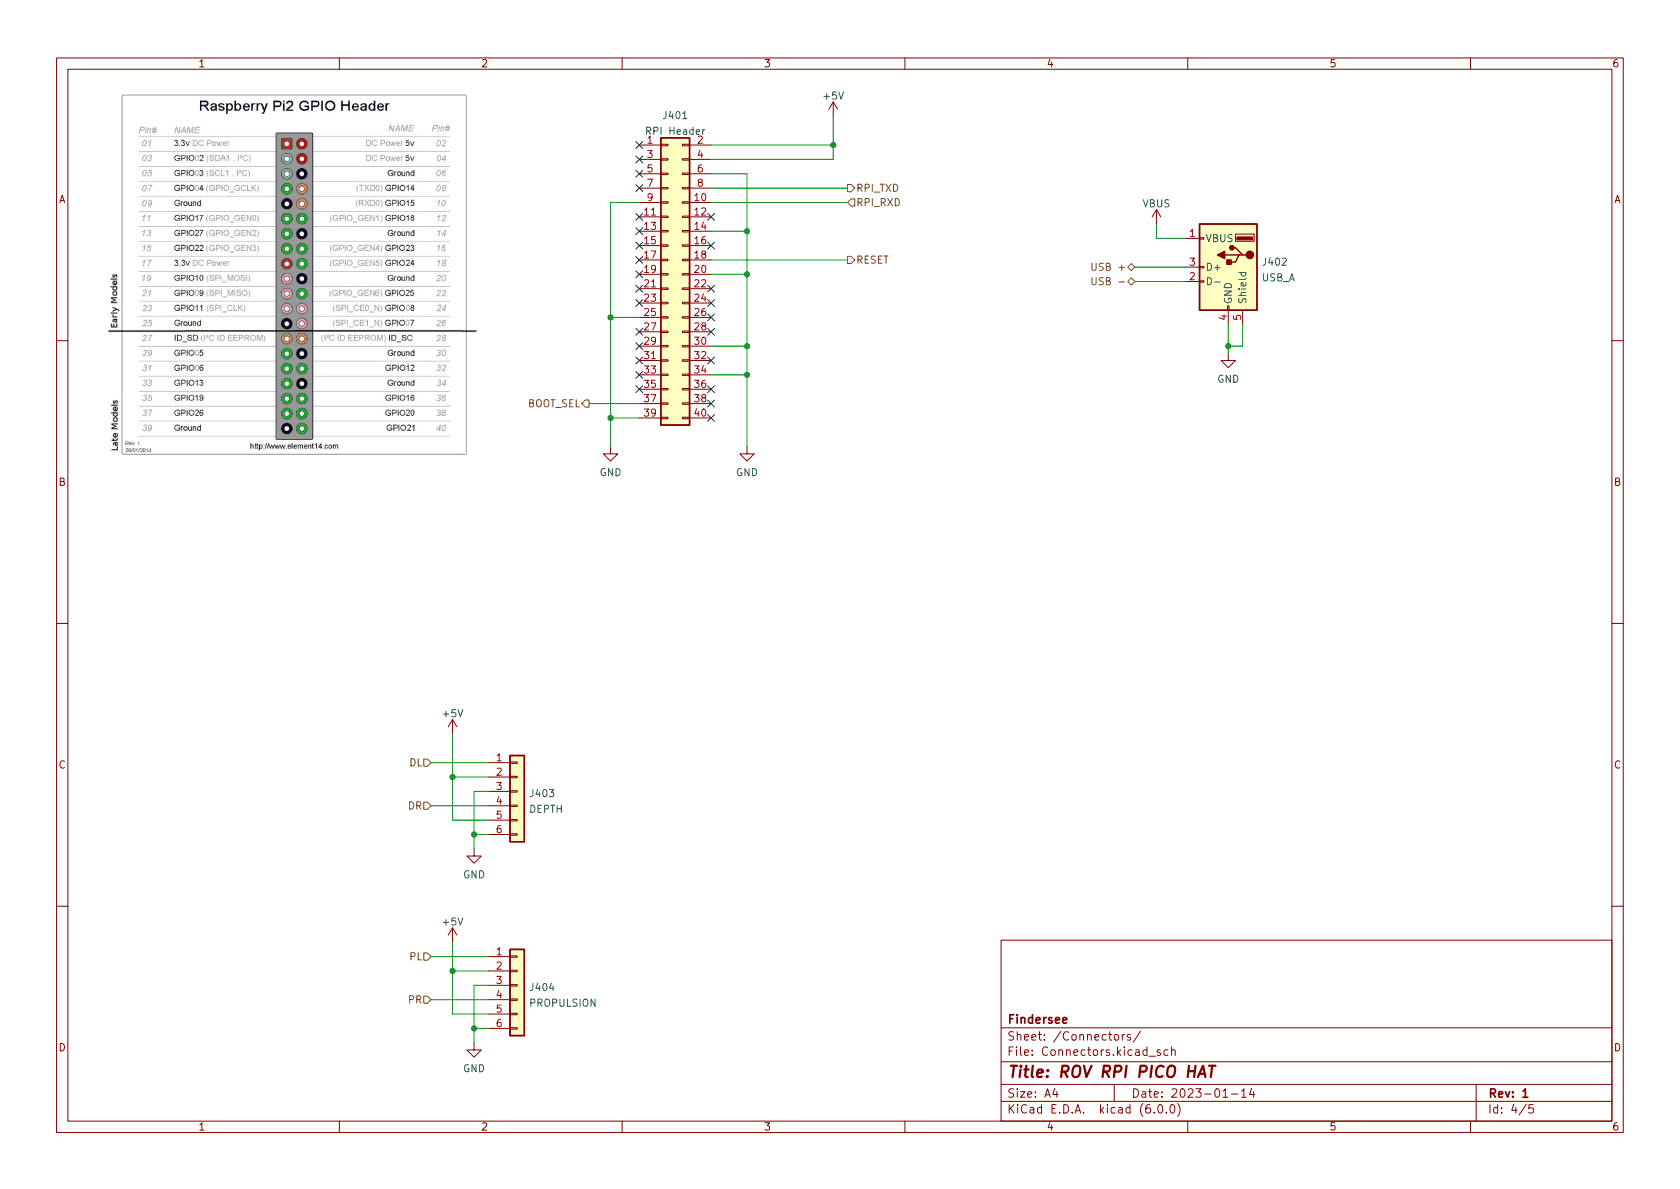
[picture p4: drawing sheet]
(kicad_sch (version 20211123) (generator eeschema)

 (paper "A4")

 (title_block
  (title "ROV RPI PICO HAT")
  (date "2023-01-14")
  (rev "1")
  (company "Findersee"))

 (lib_symbols
  (symbol "Connector:USB_A" (pin_names (offset 1.016)) (in_bom yes) (on_board yes)
   (property "Reference" "J" (id 0) (at -5.08 11.43 0) (effects (font (size 1.27 1.27)) (justify left)))
   (property "Value" "USB_A" (id 1) (at -5.08 8.89 0) (effects (font (size 1.27 1.27)) (justify left)))
   (property "Footprint" "" (id 2) (at 3.81 -1.27 0) (effects (font (size 1.27 1.27)) hide))
   (property "Datasheet" " ~" (id 3) (at 3.81 -1.27 0) (effects (font (size 1.27 1.27)) hide))
   (symbol "USB_A_0_1"
    (rectangle (start -5.08 -7.62) (end 5.08 7.62) (stroke (width 0.254) (type default) (color 0 0 0 0)) (fill (type background)))
    (circle (center -3.81 2.159) (radius 0.635) (stroke (width 0.254) (type default) (color 0 0 0 0)) (fill (type outline)))
    (rectangle (start -1.524 4.826) (end -4.318 5.334) (stroke (width 0) (type default) (color 0 0 0 0)) (fill (type outline)))
    (rectangle (start -1.27 4.572) (end -4.572 5.842) (stroke (width 0) (type default) (color 0 0 0 0)) (fill (type none)))
    (circle (center -0.635 3.429) (radius 0.381) (stroke (width 0.254) (type default) (color 0 0 0 0)) (fill (type outline)))
    (rectangle (start -0.127 -7.62) (end 0.127 -6.858) (stroke (width 0) (type default) (color 0 0 0 0)) (fill (type none)))
    (polyline (pts (xy -3.175 2.159) (xy -2.54 2.159) (xy -1.27 3.429) (xy -0.635 3.429)) (stroke (width 0.254) (type default) (color 0 0 0 0)) (fill (type none)))
    (polyline (pts (xy -2.54 2.159) (xy -1.905 2.159) (xy -1.27 0.889) (xy 0 0.889)) (stroke (width 0.254) (type default) (color 0 0 0 0)) (fill (type none)))
    (polyline (pts (xy 0.635 2.794) (xy 0.635 1.524) (xy 1.905 2.159) (xy 0.635 2.794)) (stroke (width 0.254) (type default) (color 0 0 0 0)) (fill (type outline)))
    (rectangle (start 0.254 1.27) (end -0.508 0.508) (stroke (width 0.254) (type default) (color 0 0 0 0)) (fill (type outline)))
    (rectangle (start 5.08 -2.667) (end 4.318 -2.413) (stroke (width 0) (type default) (color 0 0 0 0)) (fill (type none)))
    (rectangle (start 5.08 -0.127) (end 4.318 0.127) (stroke (width 0) (type default) (color 0 0 0 0)) (fill (type none)))
    (rectangle (start 5.08 4.953) (end 4.318 5.207) (stroke (width 0) (type default) (color 0 0 0 0)) (fill (type none))))
   (symbol "USB_A_1_1"
    (polyline (pts (xy -1.905 2.159) (xy 0.635 2.159)) (stroke (width 0.254) (type default) (color 0 0 0 0)) (fill (type none)))
    (pin power_in line (at 7.62 5.08 180) (length 2.54) (name "VBUS" (effects (font (size 1.27 1.27)))) (number "1" (effects (font (size 1.27 1.27)))))
    (pin bidirectional line (at 7.62 -2.54 180) (length 2.54) (name "D-" (effects (font (size 1.27 1.27)))) (number "2" (effects (font (size 1.27 1.27)))))
    (pin bidirectional line (at 7.62 0 180) (length 2.54) (name "D+" (effects (font (size 1.27 1.27)))) (number "3" (effects (font (size 1.27 1.27)))))
    (pin power_in line (at 0 -10.16 90) (length 2.54) (name "GND" (effects (font (size 1.27 1.27)))) (number "4" (effects (font (size 1.27 1.27)))))
    (pin passive line (at -2.54 -10.16 90) (length 2.54) (name "Shield" (effects (font (size 1.27 1.27)))) (number "5" (effects (font (size 1.27 1.27)))))))
  (symbol "Connector_Generic:Conn_01x06" (pin_names (offset 1.016) hide) (in_bom yes) (on_board yes)
   (property "Reference" "J" (id 0) (at 0 7.62 0) (effects (font (size 1.27 1.27))))
   (property "Value" "Conn_01x06" (id 1) (at 0 -10.16 0) (effects (font (size 1.27 1.27))))
   (property "Footprint" "" (id 2) (at 0 0 0) (effects (font (size 1.27 1.27)) hide))
   (property "Datasheet" "~" (id 3) (at 0 0 0) (effects (font (size 1.27 1.27)) hide))
   (symbol "Conn_01x06_1_1"
    (rectangle (start -1.27 -7.493) (end 0 -7.747) (stroke (width 0.1524) (type default) (color 0 0 0 0)) (fill (type none)))
    (rectangle (start -1.27 -4.953) (end 0 -5.207) (stroke (width 0.1524) (type default) (color 0 0 0 0)) (fill (type none)))
    (rectangle (start -1.27 -2.413) (end 0 -2.667) (stroke (width 0.1524) (type default) (color 0 0 0 0)) (fill (type none)))
    (rectangle (start -1.27 0.127) (end 0 -0.127) (stroke (width 0.1524) (type default) (color 0 0 0 0)) (fill (type none)))
    (rectangle (start -1.27 2.667) (end 0 2.413) (stroke (width 0.1524) (type default) (color 0 0 0 0)) (fill (type none)))
    (rectangle (start -1.27 5.207) (end 0 4.953) (stroke (width 0.1524) (type default) (color 0 0 0 0)) (fill (type none)))
    (rectangle (start -1.27 6.35) (end 1.27 -8.89) (stroke (width 0.254) (type default) (color 0 0 0 0)) (fill (type background)))
    (pin passive line (at -5.08 5.08 0) (length 3.81) (name "Pin_1" (effects (font (size 1.27 1.27)))) (number "1" (effects (font (size 1.27 1.27)))))
    (pin passive line (at -5.08 2.54 0) (length 3.81) (name "Pin_2" (effects (font (size 1.27 1.27)))) (number "2" (effects (font (size 1.27 1.27)))))
    (pin passive line (at -5.08 0 0) (length 3.81) (name "Pin_3" (effects (font (size 1.27 1.27)))) (number "3" (effects (font (size 1.27 1.27)))))
    (pin passive line (at -5.08 -2.54 0) (length 3.81) (name "Pin_4" (effects (font (size 1.27 1.27)))) (number "4" (effects (font (size 1.27 1.27)))))
    (pin passive line (at -5.08 -5.08 0) (length 3.81) (name "Pin_5" (effects (font (size 1.27 1.27)))) (number "5" (effects (font (size 1.27 1.27)))))
    (pin passive line (at -5.08 -7.62 0) (length 3.81) (name "Pin_6" (effects (font (size 1.27 1.27)))) (number "6" (effects (font (size 1.27 1.27)))))))
  (symbol "Connector_Generic:Conn_02x20_Odd_Even" (pin_names (offset 1.016) hide) (in_bom yes) (on_board yes)
   (property "Reference" "J" (id 0) (at 1.27 25.4 0) (effects (font (size 1.27 1.27))))
   (property "Value" "Conn_02x20_Odd_Even" (id 1) (at 1.27 -27.94 0) (effects (font (size 1.27 1.27))))
   (property "Footprint" "" (id 2) (at 0 0 0) (effects (font (size 1.27 1.27)) hide))
   (property "Datasheet" "~" (id 3) (at 0 0 0) (effects (font (size 1.27 1.27)) hide))
   (symbol "Conn_02x20_Odd_Even_1_1"
    (rectangle (start -1.27 -25.273) (end 0 -25.527) (stroke (width 0.1524) (type default) (color 0 0 0 0)) (fill (type none)))
    (rectangle (start -1.27 -22.733) (end 0 -22.987) (stroke (width 0.1524) (type default) (color 0 0 0 0)) (fill (type none)))
    (rectangle (start -1.27 -20.193) (end 0 -20.447) (stroke (width 0.1524) (type default) (color 0 0 0 0)) (fill (type none)))
    (rectangle (start -1.27 -17.653) (end 0 -17.907) (stroke (width 0.1524) (type default) (color 0 0 0 0)) (fill (type none)))
    (rectangle (start -1.27 -15.113) (end 0 -15.367) (stroke (width 0.1524) (type default) (color 0 0 0 0)) (fill (type none)))
    (rectangle (start -1.27 -12.573) (end 0 -12.827) (stroke (width 0.1524) (type default) (color 0 0 0 0)) (fill (type none)))
    (rectangle (start -1.27 -10.033) (end 0 -10.287) (stroke (width 0.1524) (type default) (color 0 0 0 0)) (fill (type none)))
    (rectangle (start -1.27 -7.493) (end 0 -7.747) (stroke (width 0.1524) (type default) (color 0 0 0 0)) (fill (type none)))
    (rectangle (start -1.27 -4.953) (end 0 -5.207) (stroke (width 0.1524) (type default) (color 0 0 0 0)) (fill (type none)))
    (rectangle (start -1.27 -2.413) (end 0 -2.667) (stroke (width 0.1524) (type default) (color 0 0 0 0)) (fill (type none)))
    (rectangle (start -1.27 0.127) (end 0 -0.127) (stroke (width 0.1524) (type default) (color 0 0 0 0)) (fill (type none)))
    (rectangle (start -1.27 2.667) (end 0 2.413) (stroke (width 0.1524) (type default) (color 0 0 0 0)) (fill (type none)))
    (rectangle (start -1.27 5.207) (end 0 4.953) (stroke (width 0.1524) (type default) (color 0 0 0 0)) (fill (type none)))
    (rectangle (start -1.27 7.747) (end 0 7.493) (stroke (width 0.1524) (type default) (color 0 0 0 0)) (fill (type none)))
    (rectangle (start -1.27 10.287) (end 0 10.033) (stroke (width 0.1524) (type default) (color 0 0 0 0)) (fill (type none)))
    (rectangle (start -1.27 12.827) (end 0 12.573) (stroke (width 0.1524) (type default) (color 0 0 0 0)) (fill (type none)))
    (rectangle (start -1.27 15.367) (end 0 15.113) (stroke (width 0.1524) (type default) (color 0 0 0 0)) (fill (type none)))
    (rectangle (start -1.27 17.907) (end 0 17.653) (stroke (width 0.1524) (type default) (color 0 0 0 0)) (fill (type none)))
    (rectangle (start -1.27 20.447) (end 0 20.193) (stroke (width 0.1524) (type default) (color 0 0 0 0)) (fill (type none)))
    (rectangle (start -1.27 22.987) (end 0 22.733) (stroke (width 0.1524) (type default) (color 0 0 0 0)) (fill (type none)))
    (rectangle (start -1.27 24.13) (end 3.81 -26.67) (stroke (width 0.254) (type default) (color 0 0 0 0)) (fill (type background)))
    (rectangle (start 3.81 -25.273) (end 2.54 -25.527) (stroke (width 0.1524) (type default) (color 0 0 0 0)) (fill (type none)))
    (rectangle (start 3.81 -22.733) (end 2.54 -22.987) (stroke (width 0.1524) (type default) (color 0 0 0 0)) (fill (type none)))
    (rectangle (start 3.81 -20.193) (end 2.54 -20.447) (stroke (width 0.1524) (type default) (color 0 0 0 0)) (fill (type none)))
    (rectangle (start 3.81 -17.653) (end 2.54 -17.907) (stroke (width 0.1524) (type default) (color 0 0 0 0)) (fill (type none)))
    (rectangle (start 3.81 -15.113) (end 2.54 -15.367) (stroke (width 0.1524) (type default) (color 0 0 0 0)) (fill (type none)))
    (rectangle (start 3.81 -12.573) (end 2.54 -12.827) (stroke (width 0.1524) (type default) (color 0 0 0 0)) (fill (type none)))
    (rectangle (start 3.81 -10.033) (end 2.54 -10.287) (stroke (width 0.1524) (type default) (color 0 0 0 0)) (fill (type none)))
    (rectangle (start 3.81 -7.493) (end 2.54 -7.747) (stroke (width 0.1524) (type default) (color 0 0 0 0)) (fill (type none)))
    (rectangle (start 3.81 -4.953) (end 2.54 -5.207) (stroke (width 0.1524) (type default) (color 0 0 0 0)) (fill (type none)))
    (rectangle (start 3.81 -2.413) (end 2.54 -2.667) (stroke (width 0.1524) (type default) (color 0 0 0 0)) (fill (type none)))
    (rectangle (start 3.81 0.127) (end 2.54 -0.127) (stroke (width 0.1524) (type default) (color 0 0 0 0)) (fill (type none)))
    (rectangle (start 3.81 2.667) (end 2.54 2.413) (stroke (width 0.1524) (type default) (color 0 0 0 0)) (fill (type none)))
    (rectangle (start 3.81 5.207) (end 2.54 4.953) (stroke (width 0.1524) (type default) (color 0 0 0 0)) (fill (type none)))
    (rectangle (start 3.81 7.747) (end 2.54 7.493) (stroke (width 0.1524) (type default) (color 0 0 0 0)) (fill (type none)))
    (rectangle (start 3.81 10.287) (end 2.54 10.033) (stroke (width 0.1524) (type default) (color 0 0 0 0)) (fill (type none)))
    (rectangle (start 3.81 12.827) (end 2.54 12.573) (stroke (width 0.1524) (type default) (color 0 0 0 0)) (fill (type none)))
    (rectangle (start 3.81 15.367) (end 2.54 15.113) (stroke (width 0.1524) (type default) (color 0 0 0 0)) (fill (type none)))
    (rectangle (start 3.81 17.907) (end 2.54 17.653) (stroke (width 0.1524) (type default) (color 0 0 0 0)) (fill (type none)))
    (rectangle (start 3.81 20.447) (end 2.54 20.193) (stroke (width 0.1524) (type default) (color 0 0 0 0)) (fill (type none)))
    (rectangle (start 3.81 22.987) (end 2.54 22.733) (stroke (width 0.1524) (type default) (color 0 0 0 0)) (fill (type none)))
    (pin passive line (at -5.08 22.86 0) (length 3.81) (name "Pin_1" (effects (font (size 1.27 1.27)))) (number "1" (effects (font (size 1.27 1.27)))))
    (pin passive line (at 7.62 12.7 180) (length 3.81) (name "Pin_10" (effects (font (size 1.27 1.27)))) (number "10" (effects (font (size 1.27 1.27)))))
    (pin passive line (at -5.08 10.16 0) (length 3.81) (name "Pin_11" (effects (font (size 1.27 1.27)))) (number "11" (effects (font (size 1.27 1.27)))))
    (pin passive line (at 7.62 10.16 180) (length 3.81) (name "Pin_12" (effects (font (size 1.27 1.27)))) (number "12" (effects (font (size 1.27 1.27)))))
    (pin passive line (at -5.08 7.62 0) (length 3.81) (name "Pin_13" (effects (font (size 1.27 1.27)))) (number "13" (effects (font (size 1.27 1.27)))))
    (pin passive line (at 7.62 7.62 180) (length 3.81) (name "Pin_14" (effects (font (size 1.27 1.27)))) (number "14" (effects (font (size 1.27 1.27)))))
    (pin passive line (at -5.08 5.08 0) (length 3.81) (name "Pin_15" (effects (font (size 1.27 1.27)))) (number "15" (effects (font (size 1.27 1.27)))))
    (pin passive line (at 7.62 5.08 180) (length 3.81) (name "Pin_16" (effects (font (size 1.27 1.27)))) (number "16" (effects (font (size 1.27 1.27)))))
    (pin passive line (at -5.08 2.54 0) (length 3.81) (name "Pin_17" (effects (font (size 1.27 1.27)))) (number "17" (effects (font (size 1.27 1.27)))))
    (pin passive line (at 7.62 2.54 180) (length 3.81) (name "Pin_18" (effects (font (size 1.27 1.27)))) (number "18" (effects (font (size 1.27 1.27)))))
    (pin passive line (at -5.08 0 0) (length 3.81) (name "Pin_19" (effects (font (size 1.27 1.27)))) (number "19" (effects (font (size 1.27 1.27)))))
    (pin passive line (at 7.62 22.86 180) (length 3.81) (name "Pin_2" (effects (font (size 1.27 1.27)))) (number "2" (effects (font (size 1.27 1.27)))))
    (pin passive line (at 7.62 0 180) (length 3.81) (name "Pin_20" (effects (font (size 1.27 1.27)))) (number "20" (effects (font (size 1.27 1.27)))))
    (pin passive line (at -5.08 -2.54 0) (length 3.81) (name "Pin_21" (effects (font (size 1.27 1.27)))) (number "21" (effects (font (size 1.27 1.27)))))
    (pin passive line (at 7.62 -2.54 180) (length 3.81) (name "Pin_22" (effects (font (size 1.27 1.27)))) (number "22" (effects (font (size 1.27 1.27)))))
    (pin passive line (at -5.08 -5.08 0) (length 3.81) (name "Pin_23" (effects (font (size 1.27 1.27)))) (number "23" (effects (font (size 1.27 1.27)))))
    (pin passive line (at 7.62 -5.08 180) (length 3.81) (name "Pin_24" (effects (font (size 1.27 1.27)))) (number "24" (effects (font (size 1.27 1.27)))))
    (pin passive line (at -5.08 -7.62 0) (length 3.81) (name "Pin_25" (effects (font (size 1.27 1.27)))) (number "25" (effects (font (size 1.27 1.27)))))
    (pin passive line (at 7.62 -7.62 180) (length 3.81) (name "Pin_26" (effects (font (size 1.27 1.27)))) (number "26" (effects (font (size 1.27 1.27)))))
    (pin passive line (at -5.08 -10.16 0) (length 3.81) (name "Pin_27" (effects (font (size 1.27 1.27)))) (number "27" (effects (font (size 1.27 1.27)))))
    (pin passive line (at 7.62 -10.16 180) (length 3.81) (name "Pin_28" (effects (font (size 1.27 1.27)))) (number "28" (effects (font (size 1.27 1.27)))))
    (pin passive line (at -5.08 -12.7 0) (length 3.81) (name "Pin_29" (effects (font (size 1.27 1.27)))) (number "29" (effects (font (size 1.27 1.27)))))
    (pin passive line (at -5.08 20.32 0) (length 3.81) (name "Pin_3" (effects (font (size 1.27 1.27)))) (number "3" (effects (font (size 1.27 1.27)))))
    (pin passive line (at 7.62 -12.7 180) (length 3.81) (name "Pin_30" (effects (font (size 1.27 1.27)))) (number "30" (effects (font (size 1.27 1.27)))))
    (pin passive line (at -5.08 -15.24 0) (length 3.81) (name "Pin_31" (effects (font (size 1.27 1.27)))) (number "31" (effects (font (size 1.27 1.27)))))
    (pin passive line (at 7.62 -15.24 180) (length 3.81) (name "Pin_32" (effects (font (size 1.27 1.27)))) (number "32" (effects (font (size 1.27 1.27)))))
    (pin passive line (at -5.08 -17.78 0) (length 3.81) (name "Pin_33" (effects (font (size 1.27 1.27)))) (number "33" (effects (font (size 1.27 1.27)))))
    (pin passive line (at 7.62 -17.78 180) (length 3.81) (name "Pin_34" (effects (font (size 1.27 1.27)))) (number "34" (effects (font (size 1.27 1.27)))))
    (pin passive line (at -5.08 -20.32 0) (length 3.81) (name "Pin_35" (effects (font (size 1.27 1.27)))) (number "35" (effects (font (size 1.27 1.27)))))
    (pin passive line (at 7.62 -20.32 180) (length 3.81) (name "Pin_36" (effects (font (size 1.27 1.27)))) (number "36" (effects (font (size 1.27 1.27)))))
    (pin passive line (at -5.08 -22.86 0) (length 3.81) (name "Pin_37" (effects (font (size 1.27 1.27)))) (number "37" (effects (font (size 1.27 1.27)))))
    (pin passive line (at 7.62 -22.86 180) (length 3.81) (name "Pin_38" (effects (font (size 1.27 1.27)))) (number "38" (effects (font (size 1.27 1.27)))))
    (pin passive line (at -5.08 -25.4 0) (length 3.81) (name "Pin_39" (effects (font (size 1.27 1.27)))) (number "39" (effects (font (size 1.27 1.27)))))
    (pin passive line (at 7.62 20.32 180) (length 3.81) (name "Pin_4" (effects (font (size 1.27 1.27)))) (number "4" (effects (font (size 1.27 1.27)))))
    (pin passive line (at 7.62 -25.4 180) (length 3.81) (name "Pin_40" (effects (font (size 1.27 1.27)))) (number "40" (effects (font (size 1.27 1.27)))))
    (pin passive line (at -5.08 17.78 0) (length 3.81) (name "Pin_5" (effects (font (size 1.27 1.27)))) (number "5" (effects (font (size 1.27 1.27)))))
    (pin passive line (at 7.62 17.78 180) (length 3.81) (name "Pin_6" (effects (font (size 1.27 1.27)))) (number "6" (effects (font (size 1.27 1.27)))))
    (pin passive line (at -5.08 15.24 0) (length 3.81) (name "Pin_7" (effects (font (size 1.27 1.27)))) (number "7" (effects (font (size 1.27 1.27)))))
    (pin passive line (at 7.62 15.24 180) (length 3.81) (name "Pin_8" (effects (font (size 1.27 1.27)))) (number "8" (effects (font (size 1.27 1.27)))))
    (pin passive line (at -5.08 12.7 0) (length 3.81) (name "Pin_9" (effects (font (size 1.27 1.27)))) (number "9" (effects (font (size 1.27 1.27)))))))
  (symbol "power:+5V" (power) (pin_names (offset 0)) (in_bom yes) (on_board yes)
   (property "Reference" "#PWR" (id 0) (at 0 -3.81 0) (effects (font (size 1.27 1.27)) hide))
   (property "Value" "+5V" (id 1) (at 0 3.556 0) (effects (font (size 1.27 1.27))))
   (property "Footprint" "" (id 2) (at 0 0 0) (effects (font (size 1.27 1.27)) hide))
   (property "Datasheet" "" (id 3) (at 0 0 0) (effects (font (size 1.27 1.27)) hide))
   (symbol "+5V_0_1"
    (polyline (pts (xy -0.762 1.27) (xy 0 2.54)) (stroke (width 0) (type default) (color 0 0 0 0)) (fill (type none)))
    (polyline (pts (xy 0 0) (xy 0 2.54)) (stroke (width 0) (type default) (color 0 0 0 0)) (fill (type none)))
    (polyline (pts (xy 0 2.54) (xy 0.762 1.27)) (stroke (width 0) (type default) (color 0 0 0 0)) (fill (type none))))
   (symbol "+5V_1_1"
    (pin power_in line (at 0 0 90) (length 0) hide (name "+5V" (effects (font (size 1.27 1.27)))) (number "1" (effects (font (size 1.27 1.27)))))))
  (symbol "power:GND" (power) (pin_names (offset 0)) (in_bom yes) (on_board yes)
   (property "Reference" "#PWR" (id 0) (at 0 -6.35 0) (effects (font (size 1.27 1.27)) hide))
   (property "Value" "GND" (id 1) (at 0 -3.81 0) (effects (font (size 1.27 1.27))))
   (property "Footprint" "" (id 2) (at 0 0 0) (effects (font (size 1.27 1.27)) hide))
   (property "Datasheet" "" (id 3) (at 0 0 0) (effects (font (size 1.27 1.27)) hide))
   (symbol "GND_0_1"
    (polyline (pts (xy 0 0) (xy 0 -1.27) (xy 1.27 -1.27) (xy 0 -2.54) (xy -1.27 -1.27) (xy 0 -1.27)) (stroke (width 0) (type default) (color 0 0 0 0)) (fill (type none))))
   (symbol "GND_1_1"
    (pin power_in line (at 0 0 270) (length 0) hide (name "GND" (effects (font (size 1.27 1.27)))) (number "1" (effects (font (size 1.27 1.27)))))))
  (symbol "power:VBUS" (power) (pin_names (offset 0)) (in_bom yes) (on_board yes)
   (property "Reference" "#PWR" (id 0) (at 0 -3.81 0) (effects (font (size 1.27 1.27)) hide))
   (property "Value" "VBUS" (id 1) (at 0 3.81 0) (effects (font (size 1.27 1.27))))
   (property "Footprint" "" (id 2) (at 0 0 0) (effects (font (size 1.27 1.27)) hide))
   (property "Datasheet" "" (id 3) (at 0 0 0) (effects (font (size 1.27 1.27)) hide))
   (symbol "VBUS_0_1"
    (polyline (pts (xy -0.762 1.27) (xy 0 2.54)) (stroke (width 0) (type default) (color 0 0 0 0)) (fill (type none)))
    (polyline (pts (xy 0 0) (xy 0 2.54)) (stroke (width 0) (type default) (color 0 0 0 0)) (fill (type none)))
    (polyline (pts (xy 0 2.54) (xy 0.762 1.27)) (stroke (width 0) (type default) (color 0 0 0 0)) (fill (type none))))
   (symbol "VBUS_1_1"
    (pin power_in line (at 0 0 90) (length 0) hide (name "VBUS" (effects (font (size 1.27 1.27)))) (number "1" (effects (font (size 1.27 1.27))))))))


 (junction (at 132.08 66.04) (diameter 0) (color 0 0 0 0))
 (junction (at 83.82 147.32) (diameter 0) (color 0 0 0 0))
 (junction (at 132.08 48.26) (diameter 0) (color 0 0 0 0))
 (junction (at 217.17 60.96) (diameter 0) (color 0 0 0 0))
 (junction (at 80.01 171.45) (diameter 0) (color 0 0 0 0))
 (junction (at 83.82 181.61) (diameter 0) (color 0 0 0 0))
 (junction (at 107.95 73.66) (diameter 0) (color 0 0 0 0))
 (junction (at 147.32 25.4) (diameter 0) (color 0 0 0 0))
 (junction (at 132.08 60.96) (diameter 0) (color 0 0 0 0))
 (junction (at 107.95 55.88) (diameter 0) (color 0 0 0 0))
 (junction (at 80.01 137.16) (diameter 0) (color 0 0 0 0))
 (junction (at 132.08 40.64) (diameter 0) (color 0 0 0 0))

 (no_connect (at 113.03 48.26))
 (no_connect (at 113.03 50.8))
 (no_connect (at 125.73 71.12))
 (no_connect (at 125.73 73.66))
 (no_connect (at 125.73 68.58))
 (no_connect (at 125.73 63.5))
 (no_connect (at 125.73 53.34))
 (no_connect (at 113.03 66.04))
 (no_connect (at 125.73 55.88))
 (no_connect (at 113.03 63.5))
 (no_connect (at 125.73 58.42))
 (no_connect (at 113.03 68.58))
 (no_connect (at 113.03 58.42))
 (no_connect (at 113.03 60.96))
 (no_connect (at 113.03 53.34))
 (no_connect (at 113.03 27.94))
 (no_connect (at 113.03 25.4))
 (no_connect (at 113.03 38.1))
 (no_connect (at 113.03 30.48))
 (no_connect (at 113.03 33.02))
 (no_connect (at 125.73 38.1))
 (no_connect (at 125.73 50.8))
 (no_connect (at 125.73 43.18))
 (no_connect (at 113.03 40.64))
 (no_connect (at 113.03 45.72))
 (no_connect (at 113.03 43.18))

 (wire (pts (xy 125.73 48.26) (xy 132.08 48.26)) (stroke (width 0) (type default) (color 0 0 0 0)))
 (wire (pts (xy 125.73 45.72) (xy 149.86 45.72)) (stroke (width 0) (type default) (color 0 0 0 0)))
 (wire (pts (xy 86.36 137.16) (xy 80.01 137.16)) (stroke (width 0) (type default) (color 0 0 0 0)))
 (wire (pts (xy 83.82 181.61) (xy 83.82 184.15)) (stroke (width 0) (type default) (color 0 0 0 0)))
 (wire (pts (xy 83.82 139.7) (xy 83.82 147.32)) (stroke (width 0) (type default) (color 0 0 0 0)))
 (wire (pts (xy 125.73 33.02) (xy 149.86 33.02)) (stroke (width 0) (type default) (color 0 0 0 0)))
 (wire (pts (xy 125.73 40.64) (xy 132.08 40.64)) (stroke (width 0) (type default) (color 0 0 0 0)))
 (wire (pts (xy 217.17 57.15) (xy 217.17 60.96)) (stroke (width 0) (type default) (color 0 0 0 0)))
 (wire (pts (xy 86.36 171.45) (xy 80.01 171.45)) (stroke (width 0) (type default) (color 0 0 0 0)))
 (wire (pts (xy 83.82 173.99) (xy 83.82 181.61)) (stroke (width 0) (type default) (color 0 0 0 0)))
 (wire (pts (xy 132.08 48.26) (xy 132.08 60.96)) (stroke (width 0) (type default) (color 0 0 0 0)))
 (wire (pts (xy 125.73 66.04) (xy 132.08 66.04)) (stroke (width 0) (type default) (color 0 0 0 0)))
 (wire (pts (xy 107.95 78.74) (xy 107.95 73.66)) (stroke (width 0) (type default) (color 0 0 0 0)))
 (wire (pts (xy 86.36 173.99) (xy 83.82 173.99)) (stroke (width 0) (type default) (color 0 0 0 0)))
 (wire (pts (xy 107.95 55.88) (xy 113.03 55.88)) (stroke (width 0) (type default) (color 0 0 0 0)))
 (wire (pts (xy 80.01 179.07) (xy 80.01 171.45)) (stroke (width 0) (type default) (color 0 0 0 0)))
 (wire (pts (xy 107.95 55.88) (xy 107.95 35.56)) (stroke (width 0) (type default) (color 0 0 0 0)))
 (wire (pts (xy 76.2 176.53) (xy 86.36 176.53)) (stroke (width 0) (type default) (color 0 0 0 0)))
 (wire (pts (xy 80.01 171.45) (xy 80.01 166.37)) (stroke (width 0) (type default) (color 0 0 0 0)))
 (wire (pts (xy 125.73 25.4) (xy 147.32 25.4)) (stroke (width 0) (type default) (color 0 0 0 0)))
 (wire (pts (xy 86.36 139.7) (xy 83.82 139.7)) (stroke (width 0) (type default) (color 0 0 0 0)))
 (wire (pts (xy 204.47 41.91) (xy 204.47 39.37)) (stroke (width 0) (type default) (color 0 0 0 0)))
 (wire (pts (xy 209.55 41.91) (xy 204.47 41.91)) (stroke (width 0) (type default) (color 0 0 0 0)))
 (wire (pts (xy 200.66 49.53) (xy 209.55 49.53)) (stroke (width 0) (type default) (color 0 0 0 0)))
 (wire (pts (xy 76.2 168.91) (xy 86.36 168.91)) (stroke (width 0) (type default) (color 0 0 0 0)))
 (wire (pts (xy 125.73 30.48) (xy 132.08 30.48)) (stroke (width 0) (type default) (color 0 0 0 0)))
 (wire (pts (xy 80.01 137.16) (xy 80.01 129.54)) (stroke (width 0) (type default) (color 0 0 0 0)))
 (wire (pts (xy 107.95 73.66) (xy 113.03 73.66)) (stroke (width 0) (type default) (color 0 0 0 0)))
 (wire (pts (xy 147.32 25.4) (xy 147.32 20.32)) (stroke (width 0) (type default) (color 0 0 0 0)))
 (wire (pts (xy 83.82 147.32) (xy 83.82 149.86)) (stroke (width 0) (type default) (color 0 0 0 0)))
 (wire (pts (xy 219.71 57.15) (xy 219.71 60.96)) (stroke (width 0) (type default) (color 0 0 0 0)))
 (wire (pts (xy 125.73 27.94) (xy 147.32 27.94)) (stroke (width 0) (type default) (color 0 0 0 0)))
 (wire (pts (xy 132.08 60.96) (xy 132.08 66.04)) (stroke (width 0) (type default) (color 0 0 0 0)))
 (wire (pts (xy 113.03 71.12) (xy 104.14 71.12)) (stroke (width 0) (type default) (color 0 0 0 0)))
 (wire (pts (xy 86.36 144.78) (xy 80.01 144.78)) (stroke (width 0) (type default) (color 0 0 0 0)))
 (wire (pts (xy 200.66 46.99) (xy 209.55 46.99)) (stroke (width 0) (type default) (color 0 0 0 0)))
 (wire (pts (xy 219.71 60.96) (xy 217.17 60.96)) (stroke (width 0) (type default) (color 0 0 0 0)))
 (wire (pts (xy 107.95 35.56) (xy 113.03 35.56)) (stroke (width 0) (type default) (color 0 0 0 0)))
 (wire (pts (xy 80.01 144.78) (xy 80.01 137.16)) (stroke (width 0) (type default) (color 0 0 0 0)))
 (wire (pts (xy 132.08 30.48) (xy 132.08 40.64)) (stroke (width 0) (type default) (color 0 0 0 0)))
 (wire (pts (xy 83.82 181.61) (xy 86.36 181.61)) (stroke (width 0) (type default) (color 0 0 0 0)))
 (wire (pts (xy 83.82 147.32) (xy 86.36 147.32)) (stroke (width 0) (type default) (color 0 0 0 0)))
 (wire (pts (xy 76.2 134.62) (xy 86.36 134.62)) (stroke (width 0) (type default) (color 0 0 0 0)))
 (wire (pts (xy 125.73 60.96) (xy 132.08 60.96)) (stroke (width 0) (type default) (color 0 0 0 0)))
 (wire (pts (xy 147.32 27.94) (xy 147.32 25.4)) (stroke (width 0) (type default) (color 0 0 0 0)))
 (wire (pts (xy 107.95 73.66) (xy 107.95 55.88)) (stroke (width 0) (type default) (color 0 0 0 0)))
 (wire (pts (xy 217.17 60.96) (xy 217.17 62.23)) (stroke (width 0) (type default) (color 0 0 0 0)))
 (wire (pts (xy 86.36 179.07) (xy 80.01 179.07)) (stroke (width 0) (type default) (color 0 0 0 0)))
 (wire (pts (xy 132.08 40.64) (xy 132.08 48.26)) (stroke (width 0) (type default) (color 0 0 0 0)))
 (wire (pts (xy 132.08 66.04) (xy 132.08 78.74)) (stroke (width 0) (type default) (color 0 0 0 0)))
 (wire (pts (xy 125.73 35.56) (xy 149.86 35.56)) (stroke (width 0) (type default) (color 0 0 0 0)))
 (wire (pts (xy 76.2 142.24) (xy 86.36 142.24)) (stroke (width 0) (type default) (color 0 0 0 0)))

 (image (at 52.07 48.26)
  (data))

 (hierarchical_label "RPI_TXD" (shape output) (at 149.86 33.02 0) (effects (font (size 1.27 1.27)) (justify left)))
 (hierarchical_label "RESET" (shape output) (at 149.86 45.72 0) (effects (font (size 1.27 1.27)) (justify left)))
 (hierarchical_label "USB -" (shape bidirectional) (at 200.66 49.53 180) (effects (font (size 1.27 1.27)) (justify right)))
 (hierarchical_label "DR" (shape input) (at 76.2 142.24 180) (effects (font (size 1.27 1.27)) (justify right)))
 (hierarchical_label "PL" (shape input) (at 76.2 168.91 180) (effects (font (size 1.27 1.27)) (justify right)))
 (hierarchical_label "RPI_RXD" (shape input) (at 149.86 35.56 0) (effects (font (size 1.27 1.27)) (justify left)))
 (hierarchical_label "DL" (shape input) (at 76.2 134.62 180) (effects (font (size 1.27 1.27)) (justify right)))
 (hierarchical_label "BOOT_SEL" (shape output) (at 104.14 71.12 180) (effects (font (size 1.27 1.27)) (justify right)))
 (hierarchical_label "PR" (shape input) (at 76.2 176.53 180) (effects (font (size 1.27 1.27)) (justify right)))
 (hierarchical_label "USB +" (shape bidirectional) (at 200.66 46.99 180) (effects (font (size 1.27 1.27)) (justify right)))

 (symbol (lib_id "Connector_Generic:Conn_01x06") (at 91.44 139.7 0) (unit 1) (in_bom yes) (on_board yes) (fields_autoplaced)
  (property "Reference" "J403" (id 0) (at 93.472 140.0615 0) (effects (font (size 1.27 1.27)) (justify left)))
  (property "Value" "DEPTH" (id 1) (at 93.472 142.8366 0) (effects (font (size 1.27 1.27)) (justify left)))
  (property "Footprint" "Connector_PinHeader_2.54mm:PinHeader_1x06_P2.54mm_Vertical" (id 2) (at 91.44 139.7 0) (effects (font (size 1.27 1.27)) hide))
  (property "Datasheet" "~" (id 3) (at 91.44 139.7 0) (effects (font (size 1.27 1.27)) hide)) (pin "1") (pin "2") (pin "3") (pin "4") (pin "5") (pin "6"))

 (symbol (lib_id "power:+5V") (at 80.01 166.37 0) (unit 1) (in_bom yes) (on_board yes) (fields_autoplaced)
  (property "Reference" "#PWR0109" (id 0) (at 80.01 170.18 0) (effects (font (size 1.27 1.27)) hide))
  (property "Value" "+5V" (id 1) (at 80.01 162.7655 0))
  (property "Footprint" "" (id 2) (at 80.01 166.37 0) (effects (font (size 1.27 1.27)) hide))
  (property "Datasheet" "" (id 3) (at 80.01 166.37 0) (effects (font (size 1.27 1.27)) hide)) (pin "1"))

 (symbol (lib_id "power:+5V") (at 147.32 20.32 0) (unit 1) (in_bom yes) (on_board yes)
  (property "Reference" "#PWR0403" (id 0) (at 147.32 24.13 0) (effects (font (size 1.27 1.27)) hide))
  (property "Value" "+5V" (id 1) (at 147.32 16.7155 0))
  (property "Footprint" "" (id 2) (at 147.32 20.32 0) (effects (font (size 1.27 1.27)) hide))
  (property "Datasheet" "" (id 3) (at 147.32 20.32 0) (effects (font (size 1.27 1.27)) hide)) (pin "1"))

 (symbol (lib_id "power:GND") (at 107.95 78.74 0) (unit 1) (in_bom yes) (on_board yes) (fields_autoplaced)
  (property "Reference" "#PWR0401" (id 0) (at 107.95 85.09 0) (effects (font (size 1.27 1.27)) hide))
  (property "Value" "GND" (id 1) (at 107.95 83.3025 0))
  (property "Footprint" "" (id 2) (at 107.95 78.74 0) (effects (font (size 1.27 1.27)) hide))
  (property "Datasheet" "" (id 3) (at 107.95 78.74 0) (effects (font (size 1.27 1.27)) hide)) (pin "1"))

 (symbol (lib_id "power:+5V") (at 80.01 129.54 0) (unit 1) (in_bom yes) (on_board yes) (fields_autoplaced)
  (property "Reference" "#PWR0108" (id 0) (at 80.01 133.35 0) (effects (font (size 1.27 1.27)) hide))
  (property "Value" "+5V" (id 1) (at 80.01 125.9355 0))
  (property "Footprint" "" (id 2) (at 80.01 129.54 0) (effects (font (size 1.27 1.27)) hide))
  (property "Datasheet" "" (id 3) (at 80.01 129.54 0) (effects (font (size 1.27 1.27)) hide)) (pin "1"))

 (symbol (lib_id "power:GND") (at 83.82 149.86 0) (unit 1) (in_bom yes) (on_board yes) (fields_autoplaced)
  (property "Reference" "#PWR0111" (id 0) (at 83.82 156.21 0) (effects (font (size 1.27 1.27)) hide))
  (property "Value" "GND" (id 1) (at 83.82 154.4225 0))
  (property "Footprint" "" (id 2) (at 83.82 149.86 0) (effects (font (size 1.27 1.27)) hide))
  (property "Datasheet" "" (id 3) (at 83.82 149.86 0) (effects (font (size 1.27 1.27)) hide)) (pin "1"))

 (symbol (lib_id "power:GND") (at 83.82 184.15 0) (unit 1) (in_bom yes) (on_board yes) (fields_autoplaced)
  (property "Reference" "#PWR0110" (id 0) (at 83.82 190.5 0) (effects (font (size 1.27 1.27)) hide))
  (property "Value" "GND" (id 1) (at 83.82 188.7125 0))
  (property "Footprint" "" (id 2) (at 83.82 184.15 0) (effects (font (size 1.27 1.27)) hide))
  (property "Datasheet" "" (id 3) (at 83.82 184.15 0) (effects (font (size 1.27 1.27)) hide)) (pin "1"))

 (symbol (lib_id "power:GND") (at 132.08 78.74 0) (unit 1) (in_bom yes) (on_board yes) (fields_autoplaced)
  (property "Reference" "#PWR0402" (id 0) (at 132.08 85.09 0) (effects (font (size 1.27 1.27)) hide))
  (property "Value" "GND" (id 1) (at 132.08 83.3025 0))
  (property "Footprint" "" (id 2) (at 132.08 78.74 0) (effects (font (size 1.27 1.27)) hide))
  (property "Datasheet" "" (id 3) (at 132.08 78.74 0) (effects (font (size 1.27 1.27)) hide)) (pin "1"))

 (symbol (lib_id "Connector_Generic:Conn_01x06") (at 91.44 173.99 0) (unit 1) (in_bom yes) (on_board yes) (fields_autoplaced)
  (property "Reference" "J404" (id 0) (at 93.472 174.3515 0) (effects (font (size 1.27 1.27)) (justify left)))
  (property "Value" "PROPULSION" (id 1) (at 93.472 177.1266 0) (effects (font (size 1.27 1.27)) (justify left)))
  (property "Footprint" "Connector_PinHeader_2.54mm:PinHeader_1x06_P2.54mm_Vertical" (id 2) (at 91.44 173.99 0) (effects (font (size 1.27 1.27)) hide))
  (property "Datasheet" "~" (id 3) (at 91.44 173.99 0) (effects (font (size 1.27 1.27)) hide)) (pin "1") (pin "2") (pin "3") (pin "4") (pin "5") (pin "6"))

 (symbol (lib_id "Connector_Generic:Conn_02x20_Odd_Even") (at 118.11 48.26 0) (unit 1) (in_bom yes) (on_board yes) (fields_autoplaced)
  (property "Reference" "J401" (id 0) (at 119.38 20.1635 0))
  (property "Value" "RPI Header" (id 1) (at 119.38 22.9386 0))
  (property "Footprint" "Connector_PinHeader_2.54mm:PinHeader_2x20_P2.54mm_Vertical" (id 2) (at 118.11 48.26 0) (effects (font (size 1.27 1.27)) hide))
  (property "Datasheet" "~" (id 3) (at 118.11 48.26 0) (effects (font (size 1.27 1.27)) hide)) (pin "1") (pin "10") (pin "11") (pin "12") (pin "13") (pin "14") (pin "15") (pin "16") (pin "17") (pin "18") (pin "19") (pin "2") (pin "20") (pin "21") (pin "22") (pin "23") (pin "24") (pin "25") (pin "26") (pin "27") (pin "28") (pin "29") (pin "3") (pin "30") (pin "31") (pin "32") (pin "33") (pin "34") (pin "35") (pin "36") (pin "37") (pin "38") (pin "39") (pin "4") (pin "40") (pin "5") (pin "6") (pin "7") (pin "8") (pin "9"))

 (symbol (lib_id "power:VBUS") (at 204.47 39.37 0) (unit 1) (in_bom yes) (on_board yes) (fields_autoplaced)
  (property "Reference" "#PWR0129" (id 0) (at 204.47 43.18 0) (effects (font (size 1.27 1.27)) hide))
  (property "Value" "VBUS" (id 1) (at 204.47 35.7655 0))
  (property "Footprint" "" (id 2) (at 204.47 39.37 0) (effects (font (size 1.27 1.27)) hide))
  (property "Datasheet" "" (id 3) (at 204.47 39.37 0) (effects (font (size 1.27 1.27)) hide)) (pin "1"))

 (symbol (lib_id "Connector:USB_A") (at 217.17 46.99 0) (mirror y) (unit 1) (in_bom yes) (on_board yes) (fields_autoplaced)
  (property "Reference" "J402" (id 0) (at 223.012 46.0815 0) (effects (font (size 1.27 1.27)) (justify right)))
  (property "Value" "USB_A" (id 1) (at 223.012 48.8566 0) (effects (font (size 1.27 1.27)) (justify right)))
  (property "Footprint" "Connector_USB:USB_A_Molex_67643_Horizontal" (id 2) (at 213.36 48.26 0) (effects (font (size 1.27 1.27)) hide))
  (property "Datasheet" " ~" (id 3) (at 213.36 48.26 0) (effects (font (size 1.27 1.27)) hide)) (pin "1") (pin "2") (pin "3") (pin "4") (pin "5"))

 (symbol (lib_id "power:GND") (at 217.17 62.23 0) (unit 1) (in_bom yes) (on_board yes) (fields_autoplaced)
  (property "Reference" "#PWR0405" (id 0) (at 217.17 68.58 0) (effects (font (size 1.27 1.27)) hide))
  (property "Value" "GND" (id 1) (at 217.17 66.7925 0))
  (property "Footprint" "" (id 2) (at 217.17 62.23 0) (effects (font (size 1.27 1.27)) hide))
  (property "Datasheet" "" (id 3) (at 217.17 62.23 0) (effects (font (size 1.27 1.27)) hide)) (pin "1")))
